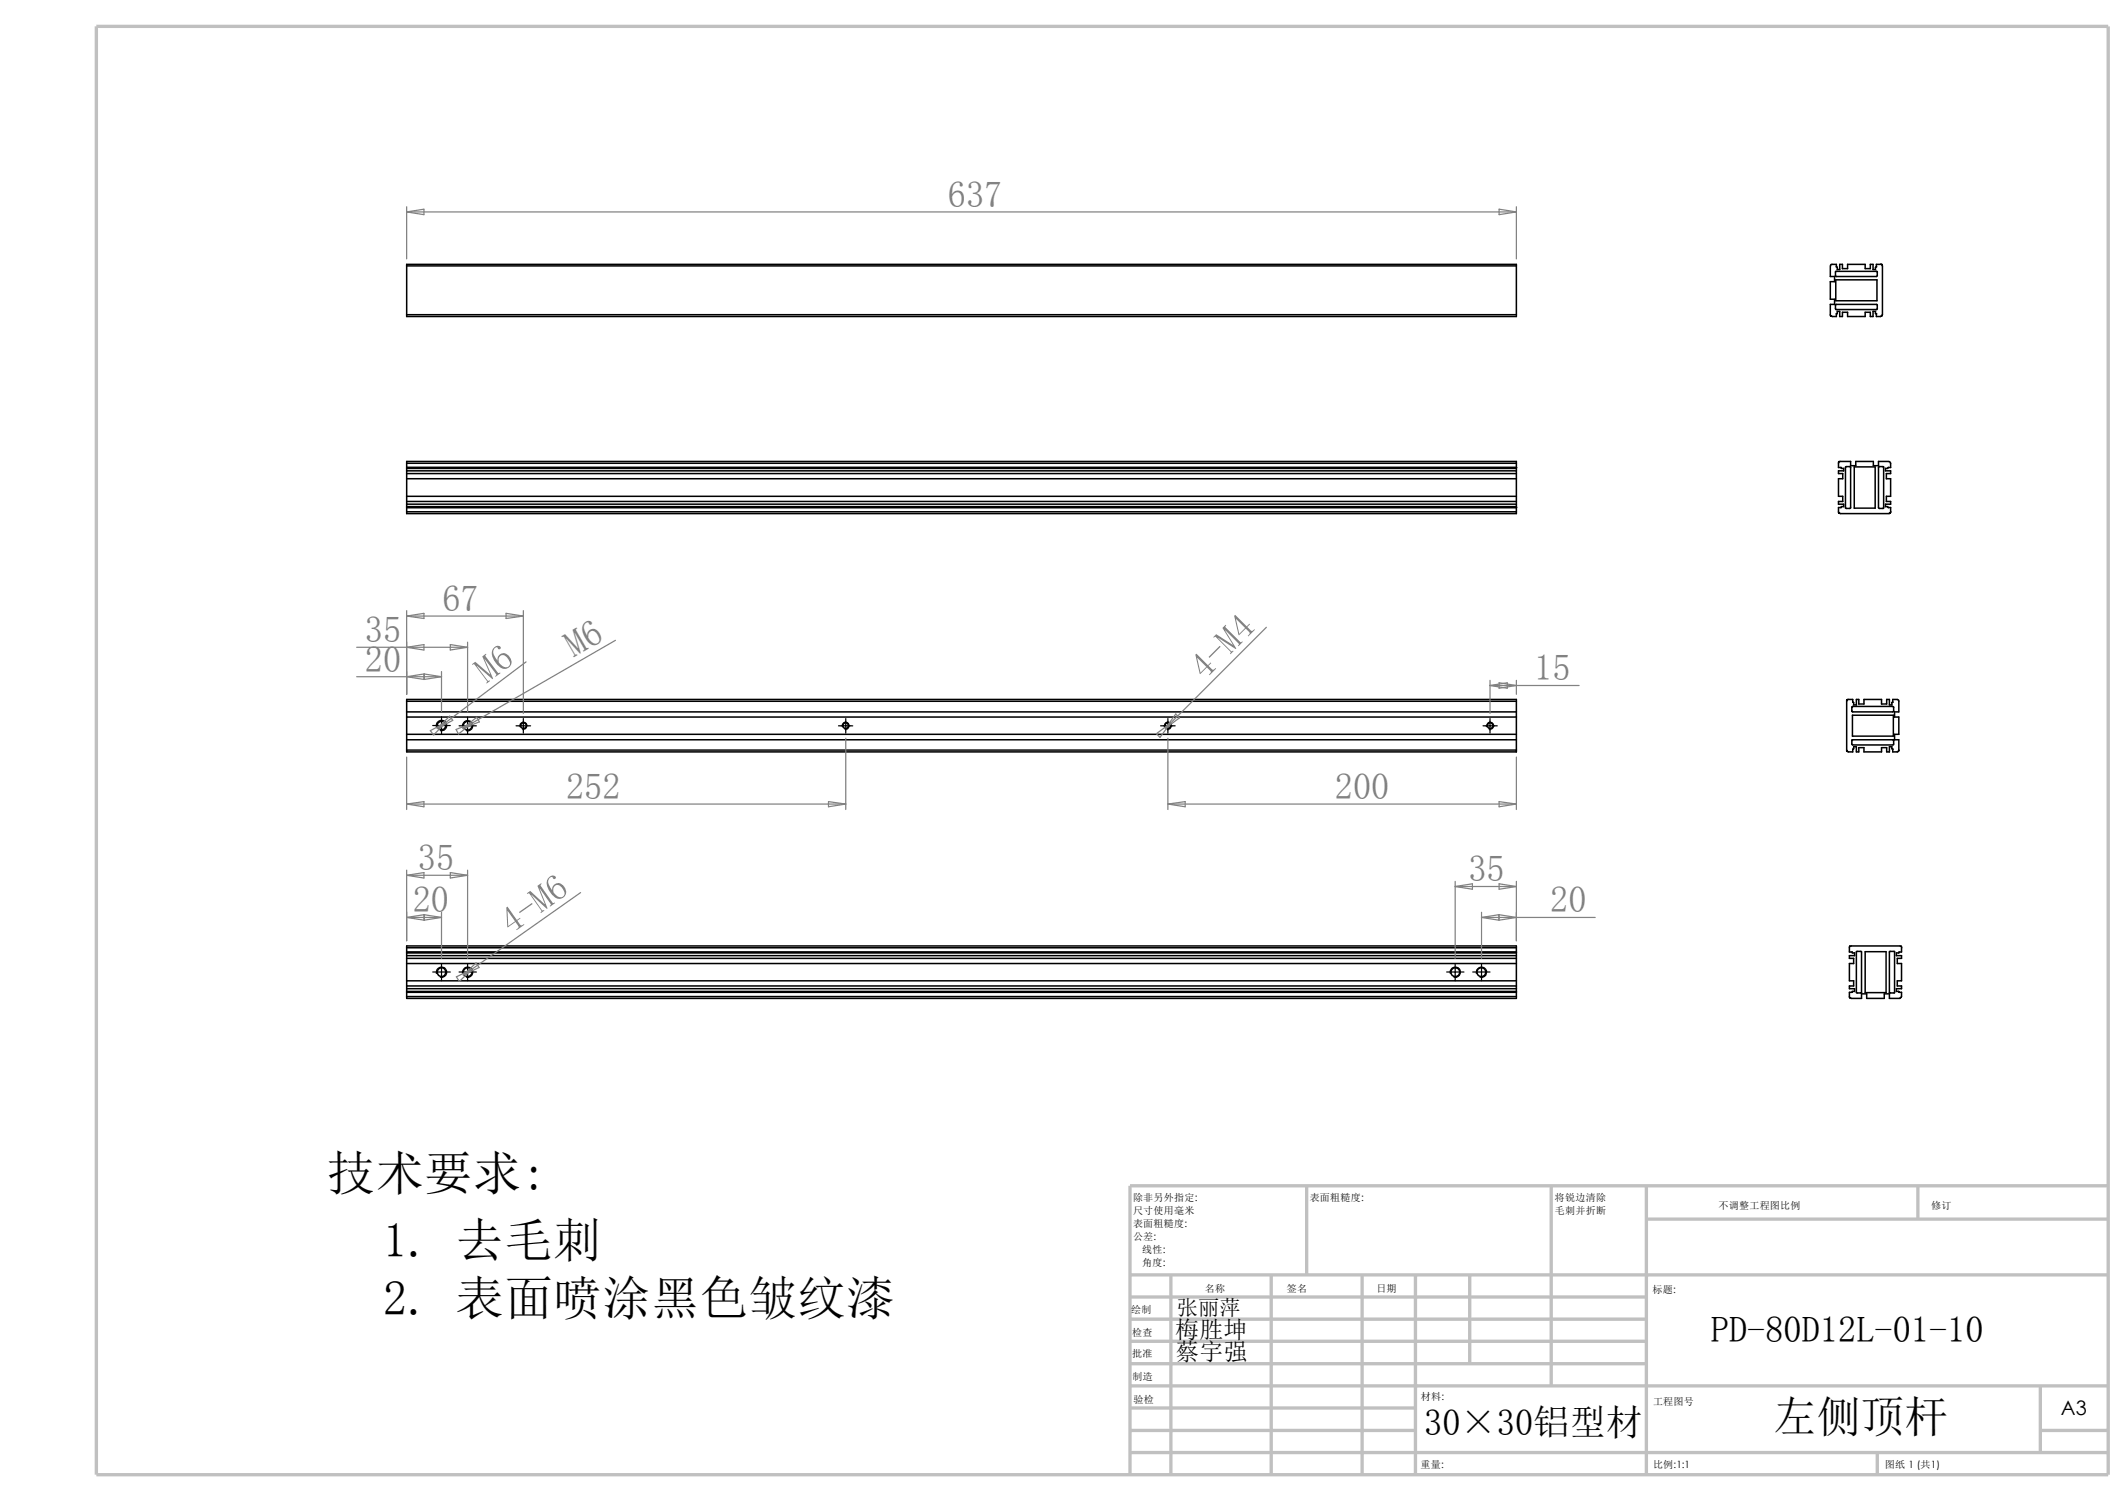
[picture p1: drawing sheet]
<svg xmlns="http://www.w3.org/2000/svg" width="297mm" height="210mm" viewBox="0 0 297 210" stroke-linecap="round" stroke-linejoin="round" font-family="sans-serif">
<g fill="none" stroke="#c0c0c0" stroke-width=".47">
<path d="M13.5 3.7h281v202.2h-281zM157.9 178h136.6M163.6 178v27.9M177.6 178v27.9M182.5 165.6v12.4M190.3 178v27.9M197.7 178v27.9M205.3 178v12.4M216.7 165.6v27.9M230 165.6v40.3M230 170.2h64.5M267.9 165.6v4.6"/>
<path d="M294.5 165.6h-136.6v40.3M157.9 190.4h72.1M157.9 187.3h72.1M157.9 184.2h72.1M157.9 181.1h72.1M157.9 199.7h39.8M157.9 196.6h39.8M157.9 193.5h136.6M285 199.7h9.5M285 193.5v9.3M157.9 202.8h136.6M262.3 202.8v3.1"/>
</g>
<g fill="none" stroke="#000" stroke-width=".21">
<path d="M56.8 37.1v-.2h155v.2M56.8 37.1h155M56.8 37.1v6.8M211.8 37.1v6.8M255.7 37.1v1.5h.6v.7h-.6v2.5h.6v.7h-.6v1.6l.2 .1h.6v-.4M255.7 37.1l.1-.2h.7v.4M256.4 37.9h5.8l.1 .6-.1 .1h-5.7l-.1-.1zM256.5 39.1h5.7v2.9h-5.7zM256.5 37.3h.2v.3h.3v-.7h.4v.6h.7v-.6h2.5v.6h.7v-.6h.4v.7h.3v-.3h.1M256.5 37.3h.1M262.1 37.3h.1M262.7 36.9h.1l.2 .2v6.8l-.3 .3h-.6v-.4"/>
<path d="M262.7 36.9h-.6v.4M56.8 43.9v.3h155v-.3M56.8 43.9h155M256.5 42.5h5.7l.1 .6-.1 .1h-5.7zM256.5 43.8h.2v-.3h.3v.7h.4v-.6h.7v.6h2.5v-.6h.7v.6h.4v-.7h.3v.3h.1M256.5 43.8h.1M262.1 43.8h.1M56.8 64.7v-.3h155v.3M56.8 71.5v.2h155v-.2M56.8 65.3v.1M56.8 70.7v.2M56.8 64.7v.6"/>
<path d="M56.8 65.4v5.3M56.8 70.9v.6M56.8 64.7h155M56.8 65.3h155.1M56.8 65.7h155M56.8 66.1h155M56.8 69.3h155M56.8 66.8h155M56.8 70h155M56.8 70.4h155M56.8 71.5h155M56.8 70.9h155.1"/>
<path d="M56.8 65.4h155M56.8 70.7h155M211.8 64.7v.7M211.8 70.7v.8M211.8 65.4v5.3M257.2 65.3l.1 .1h.3v.3h-.8v.4h.6v.7h-.6v2.5h.6v.7h-.6v.4h.8v.3h-.3l-.1 .2M257.2 70.9h-.4v.7l.1 .1h7l.3-.2M257.8 65.2h.7v5.8h-.1h-.6zM259 65.2h3v5.8h-3zM262.5 65.2h.6v5.8h-.6l-.1-.1zM263.9 64.5l.2 .2v.6l-.7 .1v.3h.7v.4h-.6v.7h.6v2.5h-.6v.7h.6v.4h-.7v.3l.7 .2v.6M263.9 64.4h-1.5v.6h-.7v-.6h-2.5v.6h-.7v-.6h-1.6l-.1 .1v.8h.4"/>
<path d="M56.8 97.9v-.2h155v.2M56.8 97.9v6.8M56.8 97.9h155M56.8 99.4h155M211.8 97.9v6.8M258.7 98.7l.1-.1h5.6l.1 .1v.6v.1h-5.7l-.1-.1zM258.8 99.9h5.7v2.9h-5.7zM264.4 98l-.1 .1v.3h-.4v-.7h-.3v.6h-.8v-.6h-2.4v.6h-.7v-.6h-.4v.7h-.3l-.2-.7h-.7h-.1v7.2l.2 .1h.6l.2-.7h.3v.7h.4v-.6h.7v.6h2.4v-.6h.8v.6h.3v-.7h.4v.2l.1 .1M264.4 98v-.3h.6l.3 .1v1.6h-.6v.7h.6v2.4h-.6v.8h.6v1.4M264.4 98h.1M56.8 104.7v.3h155v-.3M56.8 100.1h155"/>
<path d="M56.8 102.5h155M56.8 104.7h155M56.8 103.3h155M258.7 103.3h5.8v.7h-5.7l-.1-.1zM264.4 104.6v.4h.6l.3-.3M264.4 104.6h.1M56.8 132.3v-.2h155v.2M56.8 139.1v.3h155v-.3M56.8 133v.1M56.8 138.4v.1M56.8 132.3v.7M56.8 133.1v5.3"/>
<path d="M56.8 138.5v.6M56.8 132.3h155M56.8 132.9h155M56.8 133.4h155M56.8 133.8h155M56.8 134.5h155M56.8 136.9h155M56.8 138h155M56.8 137.7h155M56.8 138.6h155M56.8 139.1h155M56.8 133h155"/>
<path d="M56.8 133.1h155M56.8 138.4h155M56.8 138.5h155M211.8 133v.1M211.8 138.4v.1M211.8 132.3v.7M211.8 133.1v5.3M211.8 138.5v.6M259.3 132.9h.8l-.1 5.7h-.7zM260.6 132.9h2.9v5.7h-2.9zM263.9 132.9l.8-.1v5.8h-.8zM265.6 132.3v.6l-.7 .2v.3h.7v.4h-.6v.7h.6v2.4h-.6v.8h.6v.3h-.7v.4l.7 .2v.5l-.2 .3"/>
<path d="M265.7 132.3l-.1-.2h-7.2v.1v.7l.7 .2v.3h-.7v.4h.6v.7h-.6v2.4h.6v.8h-.6v.3h.7v.4l-.7 .2v.7l.2 .1h1.5v-.6h.7v.6h2.4v-.6h.7v.6h1.5"/>
<circle cx="61.7" cy="101.3" r=".6"/>
<circle cx="65.3" cy="101.4" r=".6"/>
<circle cx="73.1" cy="101.3" r=".39"/>
<circle cx="118.1" cy="101.3" r=".39"/>
<circle cx="163.2" cy="101.3" r=".39"/>
<circle cx="208.2" cy="101.3" r=".39"/>
<circle cx="61.7" cy="135.7" r=".61"/>
<circle cx="65.3" cy="135.7" r=".62"/>
<circle cx="203.3" cy="135.7" r=".62"/>
<circle cx="206.9" cy="135.7" r=".62"/>
</g>
<g fill="none" stroke="#808080" stroke-width=".17">
<path d="M56.8 28.9v7.3M56.8 29.6h155M56.8 29.6l2.4-.4v.8zM209.4 29.2l2.4 .4-2.4 .4zM211.8 28.9v7.3M49.8 94.5h11.9M49.8 90.4h15.5M56.8 85.3v11.6M56.8 86l2.4-.4v.8zM56.8 90.4l2.4-.4v.8zM56.8 94.5l2.4-.4v.8zM56.8 86h16.3"/>
<path d="M59.3 94.1l2.4 .4-2.4 .4zM61.7 93.8v5.6M62.8 100l.4 .6-2.1 1.1zM62.9 90l2.4 .4-2.4 .4zM65.3 89.7v9.7M70.7 85.6l2.4 .4-2.4 .4zM73.1 85.3v14.3M73.5 92.4l-11.2 8.5M86 89.4l-20 11.6M164.3 99.7l.5 .5-2 1.5zM176.9 87.6l-14.1 14.1M208.2 95.7l2.4-.4v.8z"/>
<path d="M208.2 95.7h12.4M208.2 95v4.6M209.4 95.3l2.4 .4-2.4 .4zM211.8 95v1.9M56.8 105.7v7.3M56.8 112.3l2.4-.4v.7zM56.8 112.3h61.4M60.1 102l2.2-1.1-1.7 1.7zM62.3 100.9l-1.2 .8M63.7 101.9l2.3-.9-1.9 1.5zM64.7 101.7l1.9-1.5 .4 .6zM66 101l-1.3 .7"/>
<path d="M115.7 111.9l2.5 .4-2.5 .3zM118.2 103.1v9.9M161.5 102.4l2-1.4-1.4 2zM163.2 103.1v9.9M163.2 112.3l2.4-.4v.7zM163.2 112.3h48.6M209.4 111.9l2.4 .4-2.4 .3zM211.8 105.7v7.3M56.8 121.5v9.9M56.8 122.2l2.4-.4v.8zM56.8 128.1l2.4-.4v.8zM56.8 128.1h4.9"/>
<path d="M56.8 122.2h8.5M59.3 127.7l2.4 .4-2.4 .4zM61.7 127.4v6.4M62.9 121.8l2.4 .4-2.4 .4zM63.8 136.4l2.1-1.1-1.7 1.7zM64.7 136.1l1.8-1.6 .4 .6zM65.3 121.5v12.3M65.9 135.3l-1.2 .8M81.1 124.6l-15.2 10.7M203.3 123.8h8.5M203.3 123.1v10.7M203.3 123.8l2.4-.4v.8z"/>
<path d="M207 128.1h15.8M207 128.1l2.4-.4v.8zM207 127.4v6.4M209.4 123.4l2.4 .4-2.4 .4zM209.4 127.7l2.4 .4-2.4 .4zM211.8 123.1v8.3"/>
</g>
<g fill="none" stroke="#000" stroke-width=".17">
<path d="M60.5 101.3h2.4M61 101.5a.75 .75 0 0 1 .6-1 .75 .75 0 0 1 .8 .9 .75 .75 0 0 1-.9 .6M61.7 100.1v2.4M64.1 101.3h2.4M64.6 101.5a.73 .73 0 0 1 .7-.9 .73 .73 0 0 1 .8 .8 .73 .73 0 0 1-.9 .6M65.3 100.1v2.4M72.1 101.3h2M72.6 101.5a.5 .5 0 0 1 .5-.7 .5 .5 0 0 1 .5 .6 .5 .5 0 0 1-.6 .4M73.1 100.3v2.1M117.1 101.3h2M117.7 101.5a.49 .49 0 0 1 .4-.6 .49 .49 0 0 1 .5 .5 .49 .49 0 0 1-.6 .4M118.2 100.3v2.1"/>
<path d="M162.1 101.3h2.1M162.7 101.5a.49 .49 0 0 1 .4-.6 .49 .49 0 0 1 .5 .5 .49 .49 0 0 1-.6 .4M163.2 100.3v2.1M207.2 101.3h2M207.7 101.5a.5 .5 0 0 1 .4-.7 .5 .5 0 0 1 .6 .6 .5 .5 0 0 1-.7 .4M208.2 100.3v2.1M60.5 135.7h2.4M61 135.9a.74 .74 0 0 1 .6-.9 .74 .74 0 0 1 .8 .8 .74 .74 0 0 1-.9 .6M61.7 134.5v2.4M64.1 135.7h2.4M64.6 135.9a.73 .73 0 0 1 .7-.9 .73 .73 0 0 1 .8 .8 .73 .73 0 0 1-.9 .6M65.3 134.5v2.4"/>
<path d="M202.1 135.7h2.4M202.6 135.9a.73 .73 0 0 1 .6-.9 .73 .73 0 0 1 .8 .8 .73 .73 0 0 1-.9 .6M203.3 134.5v2.4M205.7 135.7h2.5M206.2 135.9a.73 .73 0 0 1 .7-.9 .73 .73 0 0 1 .8 .8 .73 .73 0 0 1-.9 .6M207 134.5v2.4"/>
</g>
<g font-size="6.7">
<text x="45.7" y="166.2">技术要求:</text>
<text x="53.5" y="175.5">1. 去毛刺</text>
<text x="53.5" y="183.6">2. 表面喷涂黑色皱纹漆</text>
</g>
<text font-size="6.1" x="247.8" y="199.9">左侧顶杆</text>
<g font-size="5.1" fill="#808080">
<text x="132.4" y="28.9">637</text>
<text x="51" y="89.7">35</text>
<text x="61.8" y="85.3">67</text>
<text x="51" y="93.8">20</text>
<text x="68" y="95.5" transform="rotate(-37 68 95.5)">M6</text>
<text x="80.2" y="91.8" transform="rotate(-30 80.2 91.8)">M6</text>
<text x="168.3" y="95" transform="rotate(-45 168.3 95)">4-M4</text>
<text x="214.3" y="95">15</text>
<text x="79.1" y="111.5">252</text>
<text x="186.5" y="111.5">200</text>
<text x="58.4" y="121.5">35</text>
<text x="205.1" y="123.1">35</text>
<text x="57.7" y="127.4">20</text>
<text x="71.4" y="130.5" transform="rotate(-35 71.4 130.5)">4-M6</text>
<text x="216.6" y="127.4">20</text>
</g>
<g font-size="5.1">
<text x="239" y="187.4">PD-80D12L-01-10</text>
<text x="199" y="200.3">30×30铝型材</text>
</g>
<g font-size="3.3">
<text x="164.2" y="190">蔡宇强</text>
<text x="164.2" y="186.8">梅胜坤</text>
</g>
<text font-size="3" x="164.4" y="183.6">张丽萍</text>
<text font-size="2.8" x="287.9" y="197.6">A3</text>
<g font-size="1.4">
<text x="158.3" y="167.7">除非另外指定:</text>
<text x="183" y="167.7">表面粗糙度:</text>
<text x="217.2" y="167.6">将锐边清除</text>
<text x="158.3" y="169.5">尺寸使用毫米</text>
<text x="158.3" y="171.4">表面粗糙度:</text>
<text x="158.3" y="173.2">公差:</text>
<text x="217.2" y="169.5">毛刺并折断</text>
<text x="240.1" y="168.7">不调整工程图比例</text>
<text x="269.8" y="168.9">修订</text>
<text x="159.6" y="176.8">角度:</text>
<text x="159.6" y="175">线性:</text>
<text x="158" y="183.4">绘制</text>
<text x="168.3" y="180.4">名称</text>
<text x="179.8" y="180.4">签名</text>
<text x="192.3" y="180.4">日期</text>
<text x="230.8" y="180.6">标题:</text>
<text x="158.2" y="189.5">批准</text>
<text x="158.2" y="186.5">检查</text>
<text x="158.2" y="192.7">制造</text>
<text x="158.4" y="195.9">验检</text>
<text x="198.5" y="195.4">材料:</text>
<text x="230.9" y="196.2">工程图号</text>
<text x="198.5" y="204.9">重量:</text>
<text x="230.9" y="204.9">比例:1:1</text>
<text x="263.3" y="204.9">图纸 1 (共1)</text>
</g>
</svg>
